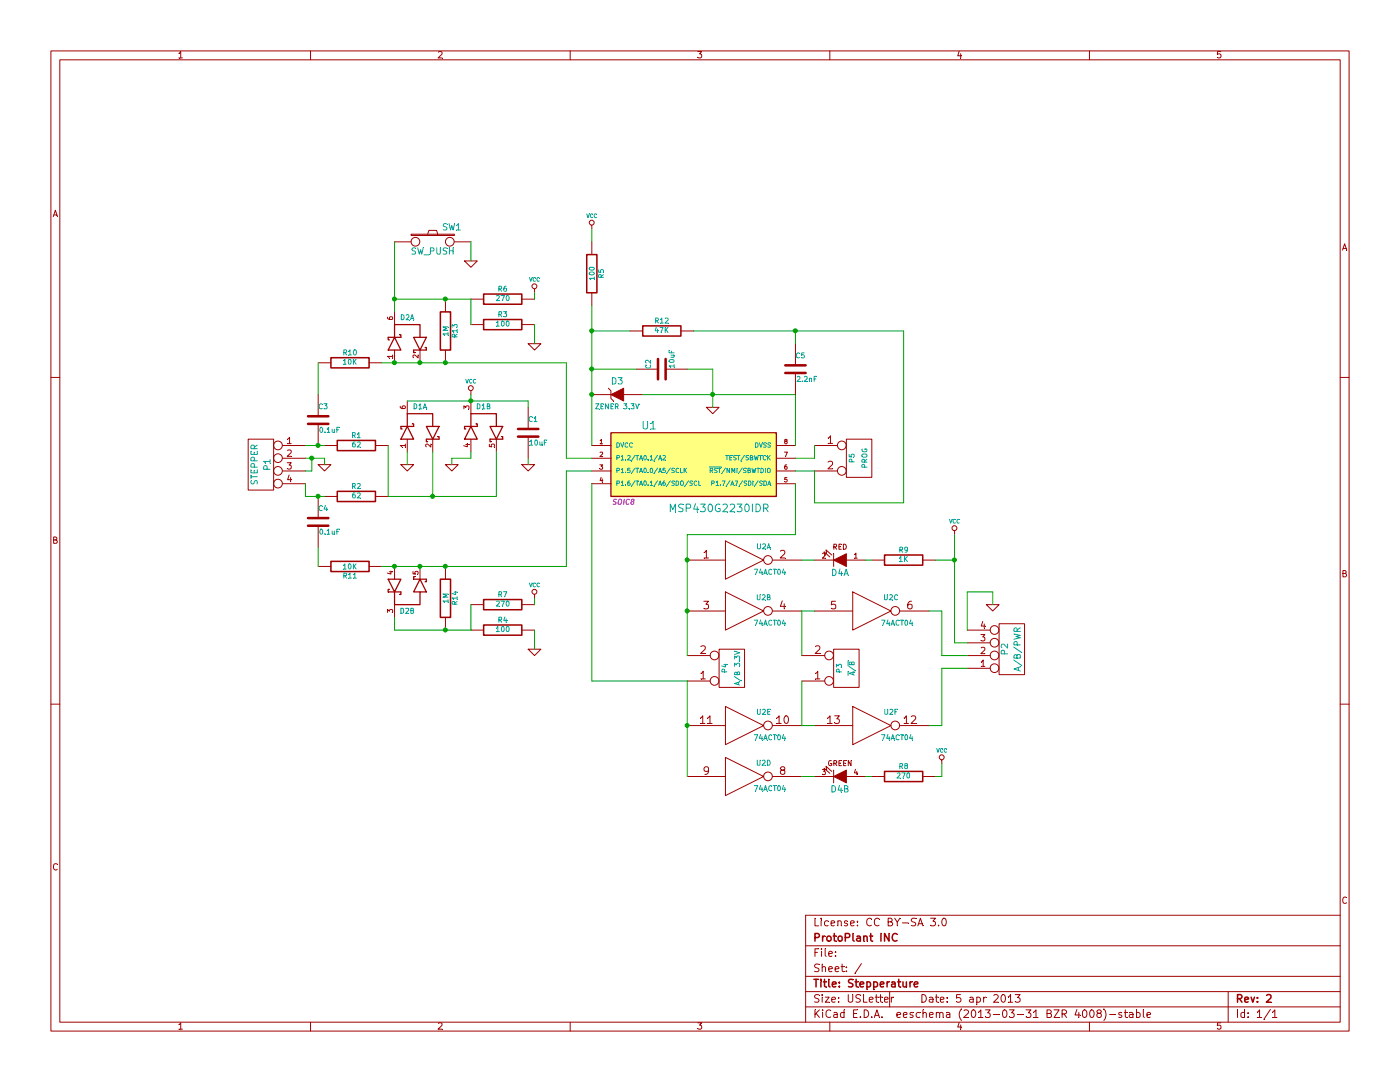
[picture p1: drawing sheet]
EESchema Schematic File Version 2  date 4/28/2013 5:00:53 PM
LIBS:power
LIBS:device
LIBS:transistors
LIBS:conn
LIBS:linear
LIBS:regul
LIBS:74xx
LIBS:cmos4000
LIBS:adc-dac
LIBS:memory
LIBS:xilinx
LIBS:special
LIBS:microcontrollers
LIBS:dsp
LIBS:microchip
LIBS:analog_switches
LIBS:motorola
LIBS:texas
LIBS:intel
LIBS:audio
LIBS:interface
LIBS:digital-audio
LIBS:philips
LIBS:display
LIBS:cypress
LIBS:siliconi
LIBS:opto
LIBS:atmel
LIBS:contrib
LIBS:valves
LIBS:stepperature-cache
EELAYER 27 0
EELAYER END
$Descr USLetter 11000 8500
encoding utf-8
Sheet 1 1
Title "Stepperature"
Date "5 apr 2013"
Rev "2"
Comp "ProtoPlant INC"
Comment1 "License: CC BY-SA 3.0"
Comment2 ""
Comment3 ""
Comment4 ""
$EndDescr
$Comp
L MSP430G2230IDR U1
U 1 1
P 5450 3650
F 0 "U1" H 5100 3950 60  0000 C CNN
F 1 "MSP430G2230IDR" H 5650 3300 60  0000 C CNN
F 2 "SOIC8" H 4900 3350 40  0000 C CIN
F 3 "~" H 5450 3650 60  0000 C CNN
	1    5450 3650
	1    0    0    -1  
$EndComp
$Comp
L C C4
U 1 1
P 2500 4100
F 0 "C4" H 2500 4200 40  0000 L CNN
F 1 "0.1uF" H 2506 4015 40  0000 L CNN
F 2 "~" H 2538 3950 30  0000 C CNN
F 3 "~" H 2500 4100 60  0000 C CNN
	1    2500 4100
	1    0    0    -1  
$EndComp
$Comp
L R R2
U 1 1
P 2800 3900
F 0 "R2" V 2880 3900 40  0000 C CNN
F 1 "62" V 2807 3901 40  0000 C CNN
F 2 "~" V 2730 3900 30  0000 C CNN
F 3 "~" H 2800 3900 30  0000 C CNN
	1    2800 3900
	0    1    -1   0   
$EndComp
$Comp
L CONN_4 P1
U 1 1
P 2050 3650
F 0 "P1" V 2000 3650 50  0000 C CNN
F 1 "STEPPER" V 2100 3650 50  0000 C CNN
F 2 "" H 2050 3650 60  0000 C CNN
F 3 "" H 2050 3650 60  0000 C CNN
	1    2050 3650
	-1   0    0    -1  
$EndComp
$Comp
L R R1
U 1 1
P 2800 3500
F 0 "R1" V 2880 3500 40  0000 C CNN
F 1 "62" V 2807 3501 40  0000 C CNN
F 2 "~" V 2730 3500 30  0000 C CNN
F 3 "~" H 2800 3500 30  0000 C CNN
	1    2800 3500
	0    1    -1   0   
$EndComp
$Comp
L C C3
U 1 1
P 2500 3300
F 0 "C3" H 2500 3400 40  0000 L CNN
F 1 "0.1uF" H 2506 3215 40  0000 L CNN
F 2 "~" H 2538 3150 30  0000 C CNN
F 3 "~" H 2500 3300 60  0000 C CNN
	1    2500 3300
	1    0    0    -1  
$EndComp
$Comp
L GND #PWR01
U 1 1
P 2550 3650
F 0 "#PWR01" H 2550 3650 30  0001 C CNN
F 1 "GND" H 2550 3580 30  0001 C CNN
F 2 "" H 2550 3650 60  0000 C CNN
F 3 "" H 2550 3650 60  0000 C CNN
	1    2550 3650
	1    0    0    -1  
$EndComp
$Comp
L R R10
U 1 1
P 2750 2850
F 0 "R10" V 2830 2850 40  0000 C CNN
F 1 "10K" V 2757 2851 40  0000 C CNN
F 2 "~" V 2680 2850 30  0000 C CNN
F 3 "~" H 2750 2850 30  0000 C CNN
	1    2750 2850
	0    -1   -1   0   
$EndComp
$Comp
L R R13
U 1 1
P 3500 2600
F 0 "R13" V 3580 2600 40  0000 C CNN
F 1 "1M" V 3507 2601 40  0000 C CNN
F 2 "~" V 3430 2600 30  0000 C CNN
F 3 "~" H 3500 2600 30  0000 C CNN
	1    3500 2600
	1    0    0    1   
$EndComp
$Comp
L R R6
U 1 1
P 3950 2350
F 0 "R6" V 4030 2350 40  0000 C CNN
F 1 "270" V 3957 2351 40  0000 C CNN
F 2 "~" V 3880 2350 30  0000 C CNN
F 3 "~" H 3950 2350 30  0000 C CNN
	1    3950 2350
	0    1    -1   0   
$EndComp
$Comp
L R R3
U 1 1
P 3950 2550
F 0 "R3" V 4030 2550 40  0000 C CNN
F 1 "100" V 3957 2551 40  0000 C CNN
F 2 "~" V 3880 2550 30  0000 C CNN
F 3 "~" H 3950 2550 30  0000 C CNN
	1    3950 2550
	0    1    -1   0   
$EndComp
$Comp
L GND #PWR02
U 1 1
P 3700 2050
F 0 "#PWR02" H 3700 2050 30  0001 C CNN
F 1 "GND" H 3700 1980 30  0001 C CNN
F 2 "" H 3700 2050 60  0000 C CNN
F 3 "" H 3700 2050 60  0000 C CNN
	1    3700 2050
	1    0    0    -1  
$EndComp
$Comp
L VCC #PWR03
U 1 1
P 4200 2300
F 0 "#PWR03" H 4200 2400 30  0001 C CNN
F 1 "VCC" H 4200 2400 30  0000 C CNN
F 2 "" H 4200 2300 60  0000 C CNN
F 3 "" H 4200 2300 60  0000 C CNN
	1    4200 2300
	-1   0    0    -1  
$EndComp
$Comp
L VCC #PWR04
U 1 1
P 3700 3100
F 0 "#PWR04" H 3700 3200 30  0001 C CNN
F 1 "VCC" H 3700 3200 30  0000 C CNN
F 2 "" H 3700 3100 60  0000 C CNN
F 3 "" H 3700 3100 60  0000 C CNN
	1    3700 3100
	-1   0    0    -1  
$EndComp
$Comp
L ZENER D3
U 1 1
P 4850 3100
F 0 "D3" H 4850 3200 50  0000 C CNN
F 1 "ZENER 3.3V" H 4850 3000 40  0000 C CNN
F 2 "~" H 4850 3100 60  0000 C CNN
F 3 "~" H 4850 3100 60  0000 C CNN
	1    4850 3100
	-1   0    0    -1  
$EndComp
$Comp
L R R5
U 1 1
P 4650 2150
F 0 "R5" V 4730 2150 40  0000 C CNN
F 1 "100" V 4657 2151 40  0000 C CNN
F 2 "~" V 4580 2150 30  0000 C CNN
F 3 "~" H 4650 2150 30  0000 C CNN
	1    4650 2150
	1    0    0    -1  
$EndComp
$Comp
L VCC #PWR05
U 1 1
P 4650 1800
F 0 "#PWR05" H 4650 1900 30  0001 C CNN
F 1 "VCC" H 4650 1900 30  0000 C CNN
F 2 "" H 4650 1800 60  0000 C CNN
F 3 "" H 4650 1800 60  0000 C CNN
	1    4650 1800
	1    0    0    -1  
$EndComp
$Comp
L GND #PWR06
U 1 1
P 5600 3200
F 0 "#PWR06" H 5600 3200 30  0001 C CNN
F 1 "GND" H 5600 3130 30  0001 C CNN
F 2 "" H 5600 3200 60  0000 C CNN
F 3 "" H 5600 3200 60  0000 C CNN
	1    5600 3200
	1    0    0    -1  
$EndComp
$Comp
L C C2
U 1 1
P 5200 2900
F 0 "C2" H 5200 3000 40  0000 L CNN
F 1 "10uF" H 5206 2815 40  0000 L CNN
F 2 "~" H 5238 2750 30  0000 C CNN
F 3 "~" H 5200 2900 60  0000 C CNN
	1    5200 2900
	0    -1   -1   0   
$EndComp
$Comp
L CONN_2 P5
U 1 1
P 6750 3600
F 0 "P5" V 6700 3600 40  0000 C CNN
F 1 "PROG" V 6800 3600 40  0000 C CNN
F 2 "" H 6750 3600 60  0000 C CNN
F 3 "" H 6750 3600 60  0000 C CNN
	1    6750 3600
	1    0    0    -1  
$EndComp
$Comp
L C C1
U 1 1
P 4150 3400
F 0 "C1" H 4150 3500 40  0000 L CNN
F 1 "10uF" H 4156 3315 40  0000 L CNN
F 2 "~" H 4188 3250 30  0000 C CNN
F 3 "~" H 4150 3400 60  0000 C CNN
	1    4150 3400
	1    0    0    -1  
$EndComp
$Comp
L 74HCT04 U2
U 3 1
P 6850 4800
F 0 "U2" H 7000 4900 40  0000 C CNN
F 1 "74ACT04" H 7050 4700 40  0000 C CNN
F 2 "~" H 6850 4800 60  0000 C CNN
F 3 "~" H 6850 4800 60  0000 C CNN
	3    6850 4800
	1    0    0    -1  
$EndComp
$Comp
L 74HCT04 U2
U 2 1
P 5850 4800
F 0 "U2" H 6000 4900 40  0000 C CNN
F 1 "74ACT04" H 6050 4700 40  0000 C CNN
F 2 "~" H 5850 4800 60  0000 C CNN
F 3 "~" H 5850 4800 60  0000 C CNN
	2    5850 4800
	1    0    0    -1  
$EndComp
$Comp
L VCC #PWR07
U 1 1
P 7500 4200
F 0 "#PWR07" H 7500 4300 30  0001 C CNN
F 1 "VCC" H 7500 4300 30  0000 C CNN
F 2 "" H 7500 4200 60  0000 C CNN
F 3 "" H 7500 4200 60  0000 C CNN
	1    7500 4200
	1    0    0    -1  
$EndComp
$Comp
L R R9
U 1 1
P 7100 4400
F 0 "R9" V 7180 4400 40  0000 C CNN
F 1 "1K" V 7107 4401 40  0000 C CNN
F 2 "~" V 7030 4400 30  0000 C CNN
F 3 "~" H 7100 4400 30  0000 C CNN
	1    7100 4400
	0    -1   -1   0   
$EndComp
$Comp
L 74HCT04 U2
U 1 1
P 5850 4400
F 0 "U2" H 6000 4500 40  0000 C CNN
F 1 "74ACT04" H 6050 4300 40  0000 C CNN
F 2 "~" H 5850 4400 60  0000 C CNN
F 3 "~" H 5850 4400 60  0000 C CNN
	1    5850 4400
	1    0    0    -1  
$EndComp
$Comp
L CONN_4 P2
U 1 1
P 7950 5100
F 0 "P2" V 7900 5100 50  0000 C CNN
F 1 "A/B/PWR" V 8000 5100 50  0000 C CNN
F 2 "" H 7950 5100 60  0000 C CNN
F 3 "" H 7950 5100 60  0000 C CNN
	1    7950 5100
	1    0    0    1   
$EndComp
$Comp
L CONN_2 P3
U 1 1
P 6650 5250
F 0 "P3" V 6600 5250 40  0000 C CNN
F 1 "~A~/~B" V 6700 5250 40  0000 C CNN
F 2 "" H 6650 5250 60  0000 C CNN
F 3 "" H 6650 5250 60  0000 C CNN
	1    6650 5250
	1    0    0    1   
$EndComp
$Comp
L 74HCT04 U2
U 6 1
P 6850 5700
F 0 "U2" H 7000 5800 40  0000 C CNN
F 1 "74ACT04" H 7050 5600 40  0000 C CNN
F 2 "~" H 6850 5700 60  0000 C CNN
F 3 "~" H 6850 5700 60  0000 C CNN
	6    6850 5700
	1    0    0    -1  
$EndComp
$Comp
L 74HCT04 U2
U 5 1
P 5850 5700
F 0 "U2" H 6000 5800 40  0000 C CNN
F 1 "74ACT04" H 6050 5600 40  0000 C CNN
F 2 "~" H 5850 5700 60  0000 C CNN
F 3 "~" H 5850 5700 60  0000 C CNN
	5    5850 5700
	1    0    0    -1  
$EndComp
$Comp
L VCC #PWR08
U 1 1
P 7400 6000
F 0 "#PWR08" H 7400 6100 30  0001 C CNN
F 1 "VCC" H 7400 6100 30  0000 C CNN
F 2 "" H 7400 6000 60  0000 C CNN
F 3 "" H 7400 6000 60  0000 C CNN
	1    7400 6000
	1    0    0    -1  
$EndComp
$Comp
L R R8
U 1 1
P 7100 6100
F 0 "R8" V 7180 6100 40  0000 C CNN
F 1 "270" V 7107 6101 40  0000 C CNN
F 2 "~" V 7030 6100 30  0000 C CNN
F 3 "~" H 7100 6100 30  0000 C CNN
	1    7100 6100
	0    -1   -1   0   
$EndComp
$Comp
L 74HCT04 U2
U 4 1
P 5850 6100
F 0 "U2" H 6000 6200 40  0000 C CNN
F 1 "74ACT04" H 6050 6000 40  0000 C CNN
F 2 "~" H 5850 6100 60  0000 C CNN
F 3 "~" H 5850 6100 60  0000 C CNN
	4    5850 6100
	1    0    0    -1  
$EndComp
$Comp
L CONN_2 P4
U 1 1
P 5750 5250
F 0 "P4" V 5700 5250 40  0000 C CNN
F 1 "A/B 3.3V" V 5800 5250 40  0000 C CNN
F 2 "" H 5750 5250 60  0000 C CNN
F 3 "" H 5750 5250 60  0000 C CNN
	1    5750 5250
	1    0    0    1   
$EndComp
$Comp
L DIODES D2
U 1 1
P 3400 2800
F 0 "D2" H 3200 3100 40  0000 C CNN
F 1 "DIODES" V 3200 2950 30  0001 C CNN
F 2 "~" V 3300 3000 60  0000 C CNN
F 3 "~" V 3300 3000 60  0000 C CNN
	1    3400 2800
	1    0    0    -1  
$EndComp
$Comp
L SW_PUSH SW1
U 1 1
P 3400 1900
F 0 "SW1" H 3550 2010 50  0000 C CNN
F 1 "SW_PUSH" H 3400 1820 50  0000 C CNN
F 2 "~" H 3400 1900 60  0000 C CNN
F 3 "~" H 3400 1900 60  0000 C CNN
	1    3400 1900
	1    0    0    -1  
$EndComp
$Comp
L DIODES D1
U 1 1
P 3500 3500
F 0 "D1" H 3300 3800 40  0000 C CNN
F 1 "DIODES" V 3300 3650 30  0001 C CNN
F 2 "~" V 3400 3700 60  0000 C CNN
F 3 "~" V 3400 3700 60  0000 C CNN
	1    3500 3500
	1    0    0    -1  
$EndComp
$Comp
L DIODES D1
U 2 1
P 4000 3500
F 0 "D1" H 3800 3800 40  0000 C CNN
F 1 "DIODES" V 3800 3650 30  0001 C CNN
F 2 "~" V 3900 3700 60  0000 C CNN
F 3 "~" V 3900 3700 60  0000 C CNN
	2    4000 3500
	1    0    0    -1  
$EndComp
$Comp
L GND #PWR09
U 1 1
P 3200 3650
F 0 "#PWR09" H 3200 3650 30  0001 C CNN
F 1 "GND" H 3200 3580 30  0001 C CNN
F 2 "" H 3200 3650 60  0000 C CNN
F 3 "" H 3200 3650 60  0000 C CNN
	1    3200 3650
	1    0    0    -1  
$EndComp
$Comp
L GND #PWR010
U 1 1
P 3550 3650
F 0 "#PWR010" H 3550 3650 30  0001 C CNN
F 1 "GND" H 3550 3580 30  0001 C CNN
F 2 "" H 3550 3650 60  0000 C CNN
F 3 "" H 3550 3650 60  0000 C CNN
	1    3550 3650
	1    0    0    -1  
$EndComp
$Comp
L GND #PWR011
U 1 1
P 7800 4750
F 0 "#PWR011" H 7800 4750 30  0001 C CNN
F 1 "GND" H 7800 4680 30  0001 C CNN
F 2 "" H 7800 4750 60  0000 C CNN
F 3 "" H 7800 4750 60  0000 C CNN
	1    7800 4750
	1    0    0    -1  
$EndComp
$Comp
L GND #PWR012
U 1 1
P 4150 3650
F 0 "#PWR012" H 4150 3650 30  0001 C CNN
F 1 "GND" H 4150 3580 30  0001 C CNN
F 2 "" H 4150 3650 60  0000 C CNN
F 3 "" H 4150 3650 60  0000 C CNN
	1    4150 3650
	1    0    0    -1  
$EndComp
$Comp
L R R11
U 1 1
P 2750 4450
F 0 "R11" V 2830 4450 40  0000 C CNN
F 1 "10K" V 2757 4451 40  0000 C CNN
F 2 "~" V 2680 4450 30  0000 C CNN
F 3 "~" H 2750 4450 30  0000 C CNN
	1    2750 4450
	0    -1   1    0   
$EndComp
$Comp
L R R14
U 1 1
P 3500 4700
F 0 "R14" V 3580 4700 40  0000 C CNN
F 1 "1M" V 3507 4701 40  0000 C CNN
F 2 "~" V 3430 4700 30  0000 C CNN
F 3 "~" H 3500 4700 30  0000 C CNN
	1    3500 4700
	1    0    0    -1  
$EndComp
$Comp
L R R7
U 1 1
P 3950 4750
F 0 "R7" V 4030 4750 40  0000 C CNN
F 1 "270" V 3957 4751 40  0000 C CNN
F 2 "~" V 3880 4750 30  0000 C CNN
F 3 "~" H 3950 4750 30  0000 C CNN
	1    3950 4750
	0    1    -1   0   
$EndComp
$Comp
L R R4
U 1 1
P 3950 4950
F 0 "R4" V 4030 4950 40  0000 C CNN
F 1 "100" V 3957 4951 40  0000 C CNN
F 2 "~" V 3880 4950 30  0000 C CNN
F 3 "~" H 3950 4950 30  0000 C CNN
	1    3950 4950
	0    1    -1   0   
$EndComp
$Comp
L VCC #PWR013
U 1 1
P 4200 4700
F 0 "#PWR013" H 4200 4800 30  0001 C CNN
F 1 "VCC" H 4200 4800 30  0000 C CNN
F 2 "" H 4200 4700 60  0000 C CNN
F 3 "" H 4200 4700 60  0000 C CNN
	1    4200 4700
	-1   0    0    -1  
$EndComp
$Comp
L DIODES D2
U 2 1
P 3400 4500
F 0 "D2" H 3200 4800 40  0000 C CNN
F 1 "DIODES" V 3200 4650 30  0001 C CNN
F 2 "~" V 3300 4700 60  0000 C CNN
F 3 "~" V 3300 4700 60  0000 C CNN
	2    3400 4500
	1    0    0    1   
$EndComp
$Comp
L GND #PWR014
U 1 1
P 4200 2700
F 0 "#PWR014" H 4200 2700 30  0001 C CNN
F 1 "GND" H 4200 2630 30  0001 C CNN
F 2 "" H 4200 2700 60  0000 C CNN
F 3 "" H 4200 2700 60  0000 C CNN
	1    4200 2700
	1    0    0    -1  
$EndComp
$Comp
L GND #PWR015
U 1 1
P 4200 5100
F 0 "#PWR015" H 4200 5100 30  0001 C CNN
F 1 "GND" H 4200 5030 30  0001 C CNN
F 2 "" H 4200 5100 60  0000 C CNN
F 3 "" H 4200 5100 60  0000 C CNN
	1    4200 5100
	1    0    0    -1  
$EndComp
$Comp
L LEDRG D4
U 1 1
P 6600 4400
F 0 "D4" H 6600 4500 50  0000 C CNN
F 1 "LEDRG" H 6600 4600 50  0001 C CNN
F 2 "~" H 6600 4400 60  0000 C CNN
F 3 "~" H 6600 4400 60  0000 C CNN
	1    6600 4400
	-1   0    0    1   
$EndComp
$Comp
L LEDRG D4
U 2 1
P 6600 6100
F 0 "D4" H 6600 6200 50  0000 C CNN
F 1 "LEDRG" H 6600 6300 50  0001 C CNN
F 2 "~" H 6600 6100 60  0000 C CNN
F 3 "~" H 6600 6100 60  0000 C CNN
	2    6600 6100
	-1   0    0    1   
$EndComp
$Comp
L R R12
U 1 1
P 5200 2600
F 0 "R12" V 5280 2600 40  0000 C CNN
F 1 "47K" V 5207 2601 40  0000 C CNN
F 2 "~" V 5130 2600 30  0000 C CNN
F 3 "~" H 5200 2600 30  0000 C CNN
	1    5200 2600
	0    -1   -1   0   
$EndComp
Wire Wire Line
	2400 3600 2550 3600
Wire Wire Line
	2450 3600 2450 3700
Wire Wire Line
	2450 3700 2400 3700
Wire Wire Line
	4200 2350 4200 2300
Connection ~ 4650 3100
Wire Wire Line
	4650 1800 4650 1900
Wire Wire Line
	6250 3100 6250 3500
Wire Wire Line
	5050 3100 6250 3100
Wire Wire Line
	5600 2900 5600 3200
Connection ~ 5600 3100
Wire Wire Line
	5600 2900 5400 2900
Connection ~ 4650 2900
Wire Wire Line
	4650 2900 5000 2900
Wire Wire Line
	6400 3700 6250 3700
Wire Wire Line
	6400 3500 6400 3600
Wire Wire Line
	6400 3600 6250 3600
Wire Wire Line
	6850 4400 6800 4400
Wire Wire Line
	6300 4400 6400 4400
Wire Wire Line
	6300 4800 6400 4800
Wire Wire Line
	7400 6000 7400 6100
Wire Wire Line
	7400 6100 7350 6100
Wire Wire Line
	6850 6100 6800 6100
Wire Wire Line
	6300 6100 6400 6100
Wire Wire Line
	6300 5700 6400 5700
Wire Wire Line
	6300 4800 6300 5150
Wire Wire Line
	6300 5350 6300 5700
Wire Wire Line
	5400 4200 5400 5150
Wire Wire Line
	5400 4200 6250 4200
Wire Wire Line
	6250 4200 6250 3800
Connection ~ 5400 4400
Wire Wire Line
	4650 3800 4650 5350
Connection ~ 5400 5700
Wire Wire Line
	7300 4800 7400 4800
Wire Wire Line
	7300 5700 7400 5700
Wire Wire Line
	7400 5700 7400 5250
Wire Wire Line
	7400 5250 7600 5250
Wire Wire Line
	7400 4800 7400 5150
Wire Wire Line
	7400 5150 7600 5150
Wire Wire Line
	7600 4950 7600 4650
Wire Wire Line
	7500 5050 7600 5050
Connection ~ 5400 4800
Wire Wire Line
	5400 5350 5400 6100
Wire Wire Line
	4650 5350 5400 5350
Wire Wire Line
	7500 4200 7500 5050
Wire Wire Line
	7500 4400 7350 4400
Connection ~ 7500 4400
Wire Wire Line
	7800 4750 7800 4650
Wire Wire Line
	7800 4650 7600 4650
Wire Wire Line
	2550 3600 2550 3650
Connection ~ 2450 3600
Wire Wire Line
	3200 3550 3200 3650
Wire Wire Line
	3200 3150 4150 3150
Wire Wire Line
	4150 3150 4150 3200
Connection ~ 3700 3150
Wire Wire Line
	3700 3100 3700 3150
Wire Wire Line
	4150 3600 4150 3650
Wire Wire Line
	4200 4750 4200 4700
Wire Wire Line
	2400 3500 2550 3500
Connection ~ 2500 3500
Wire Wire Line
	2500 3100 2500 2850
Wire Wire Line
	3000 2850 4450 2850
Connection ~ 3100 2850
Connection ~ 3300 2850
Wire Wire Line
	3100 2350 3700 2350
Wire Wire Line
	3700 2350 3700 2550
Wire Wire Line
	2400 3900 2550 3900
Wire Wire Line
	2400 3900 2400 3800
Connection ~ 2500 3900
Wire Wire Line
	3000 4450 4450 4450
Connection ~ 3100 4450
Connection ~ 3300 4450
Wire Wire Line
	3100 1900 3100 2450
Connection ~ 3500 2350
Wire Wire Line
	3100 4850 3100 4950
Wire Wire Line
	3100 4950 3700 4950
Connection ~ 3500 4950
Wire Wire Line
	3700 4950 3700 4750
Connection ~ 3100 2350
Wire Wire Line
	3700 1900 3700 2050
Wire Wire Line
	4450 2850 4450 3600
Wire Wire Line
	4650 3700 4450 3700
Wire Wire Line
	4450 3700 4450 4450
Connection ~ 3500 4450
Connection ~ 3500 2850
Wire Wire Line
	4200 2550 4200 2700
Wire Wire Line
	4200 4950 4200 5100
Wire Wire Line
	2500 4300 2500 4450
Wire Wire Line
	3700 3550 3700 3600
Wire Wire Line
	3700 3600 3550 3600
Wire Wire Line
	3550 3600 3550 3650
Wire Wire Line
	4450 3600 4650 3600
Wire Wire Line
	3050 3500 3050 3900
Wire Wire Line
	3050 3900 3900 3900
Wire Wire Line
	3900 3900 3900 3550
Wire Wire Line
	3400 3550 3400 3900
Connection ~ 3400 3900
Wire Wire Line
	4950 2600 4650 2600
Connection ~ 4650 2600
Wire Wire Line
	4650 2400 4650 3500
Wire Wire Line
	6400 3700 6400 3950
Wire Wire Line
	6400 3950 7100 3950
Wire Wire Line
	7100 3950 7100 2600
Wire Wire Line
	7100 2600 5450 2600
$Comp
L C C5
U 1 1
P 6250 2900
F 0 "C5" H 6250 3000 40  0000 L CNN
F 1 "2.2nF" H 6256 2815 40  0000 L CNN
F 2 "~" H 6288 2750 30  0000 C CNN
F 3 "~" H 6250 2900 60  0000 C CNN
	1    6250 2900
	1    0    0    -1  
$EndComp
Wire Wire Line
	6250 2700 6250 2600
Connection ~ 6250 2600
$EndSCHEMATC
